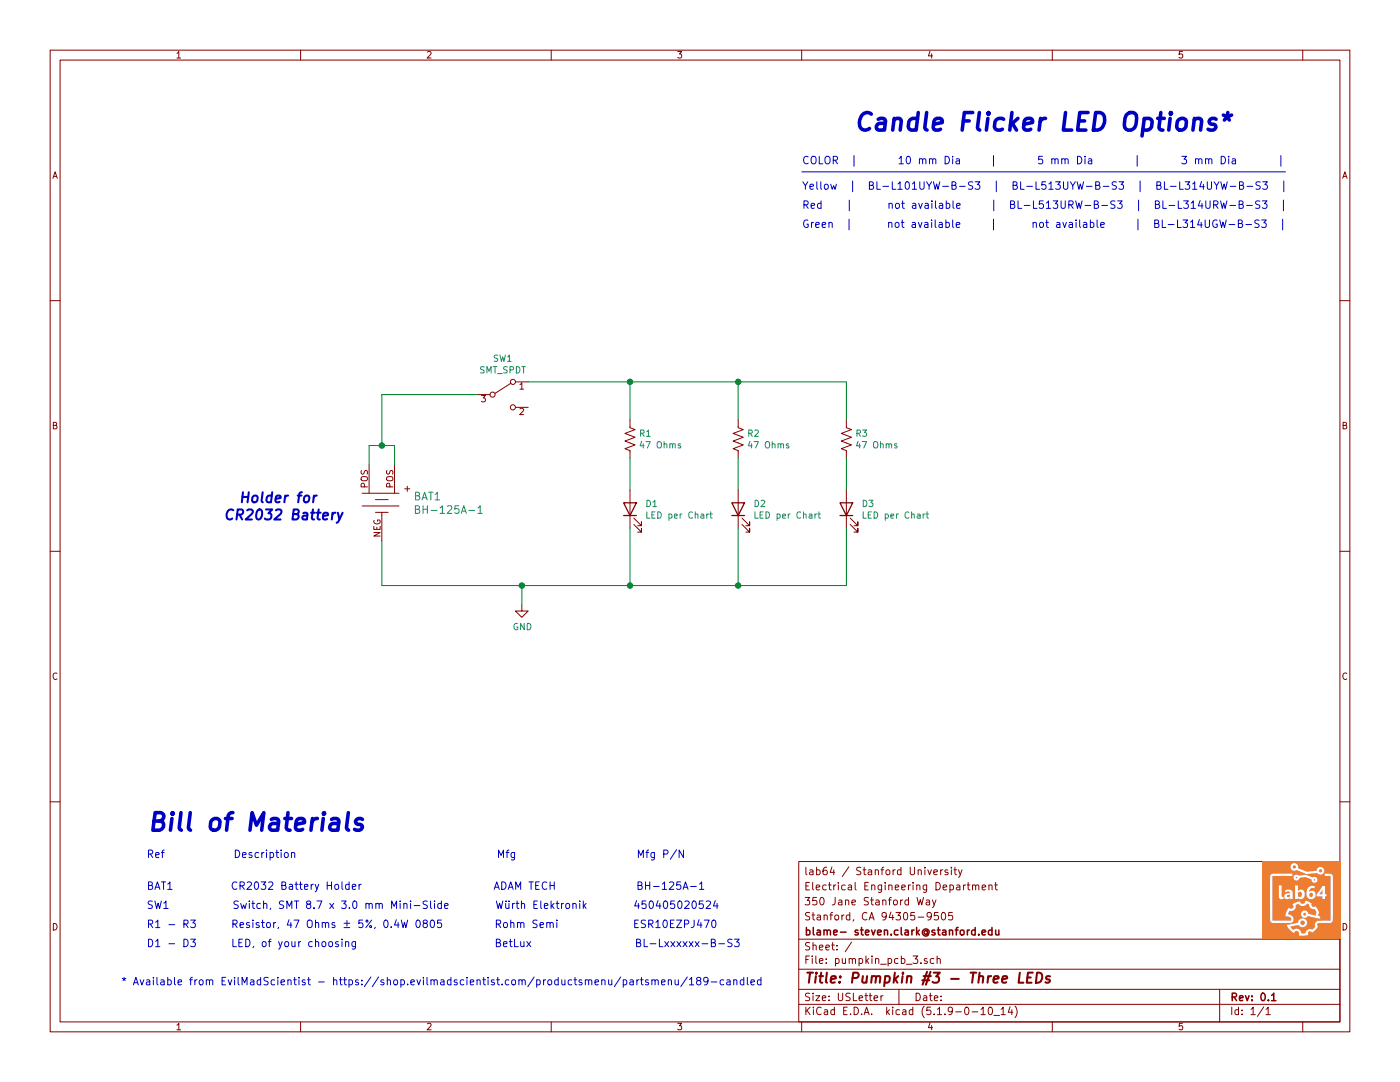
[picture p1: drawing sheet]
EESchema Schematic File Version 4
EELAYER 30 0
EELAYER END
$Descr USLetter 11000 8500
encoding utf-8
Sheet 1 1
Title "Pumpkin #3 - Three LEDs"
Date ""
Rev "0.1"
Comp "blame- steven.clark@stanford.edu"
Comment1 "Stanford, CA 94305-9505"
Comment2 "350 Jane Stanford Way"
Comment3 "Electrical Engineering Department"
Comment4 "lab64 / Stanford University"
$EndDescr
$Comp
L Switch:SW_SPDT_3_Common-Switch SW1
U 1 1
P 3950 3100
F 0 "SW1" H 3950 3385 50  0000 C CNN
F 1 "SMT_SPDT" H 3950 3294 50  0000 C CNN
F 2 "" H 3950 3100 50  0001 C CNN
F 3 "" H 3950 3100 50  0001 C CNN
	1    3950 3100
	1    0    0    -1  
$EndComp
$Comp
L Device:R_US R1
U 1 1
P 4950 3450
F 0 "R1" H 5018 3496 50  0000 L CNN
F 1 "47 Ohms" H 5018 3405 50  0000 L CNN
F 2 "" V 4990 3440 50  0001 C CNN
F 3 "~" H 4950 3450 50  0001 C CNN
	1    4950 3450
	1    0    0    -1  
$EndComp
$Comp
L Device:LED D1
U 1 1
P 4950 4000
F 0 "D1" V 4989 3882 50  0000 R CNN
F 1 "LED per Chart" V 4898 3882 50  0000 R CNN
F 2 "" H 4950 4000 50  0001 C CNN
F 3 "~" H 4950 4000 50  0001 C CNN
	1    4950 4000
	0    -1   -1   0   
$EndComp
Wire Wire Line
	4950 3000 4950 3300
Wire Wire Line
	4950 3600 4950 3850
Wire Wire Line
	4950 4600 4950 4150
Wire Wire Line
	3000 4250 3000 4600
$Comp
L Device:CR2032 BAT1
U 1 1
P 3000 3950
F 0 "BAT1" V 2947 4198 60  0000 L CNN
F 1 "BH-125A-1" V 3053 4198 60  0000 L CNN
F 2 "" H 3200 4150 60  0001 L CNN
F 3 "https://app.adam-tech.com/products/download/data_sheet/197006/bh-125a-1-data-sheet.pdf" H 3200 4250 60  0001 L CNN
F 4 "2057-BH-125A-1-ND" H 3200 4350 60  0001 L CNN "Digi-Key_PN"
F 5 "BH-125A-1" H 3200 4450 60  0001 L CNN "MPN"
F 6 "Battery Products" H 3200 4550 60  0001 L CNN "Category"
F 7 "Battery Holders, Clips, Contacts" H 3200 4650 60  0001 L CNN "Family"
F 8 "https://www.digikey.com/en/products/detail/adam-tech/BH-125A-1/13537720?s=N4IgTCBcDaIEIAkC0BGMBWAgqkBdAvkA" H 3200 4850 60  0001 L CNN "DK_Detail_Page"
F 9 "BATTERY HOLDER CR2032 PC PIN" H 3200 4950 60  0001 L CNN "Description"
F 10 "ADAM TECH" H 3200 5050 60  0001 L CNN "Manufacturer"
F 11 "Active" H 3200 5150 60  0001 L CNN "Status"
	1    3000 3950
	0    1    1    0   
$EndComp
Wire Wire Line
	2900 3650 2900 3500
Wire Wire Line
	2900 3500 3000 3500
Wire Wire Line
	3100 3500 3100 3650
Wire Wire Line
	3000 3500 3000 3100
Wire Wire Line
	3000 3100 3750 3100
Connection ~ 3000 3500
Wire Wire Line
	3000 3500 3100 3500
Wire Wire Line
	4150 3000 4950 3000
Wire Wire Line
	3000 4600 4100 4600
Text Notes 1150 6550 0    138  Italic 28
Bill of Materials
Text Notes 1150 6750 0    59   ~ 0
Ref            Description                                   Mfg                     Mfg P/N
Text Notes 1150 7000 0    59   ~ 0
BAT1          CR2032 Battery Holder                       ADAM TECH              BH-125A-1
Text Notes 1150 7150 0    59   ~ 0
SW1           Switch, SMT 8.7 x 3.0 mm Mini-Slide        Würth Elektronik        450405020524
Text Notes 1150 7300 0    59   ~ 0
R1 - R3      Resistor, 47 Ohms ± 5%, 0.4W 0805         Rohm Semi             ESR10EZPJ470
Text Notes 1150 7450 0    59   ~ 0
D1 - D3      LED, of your choosing                        BetLux                  BL-Lxxxxxx-B-S3
$Comp
L power:GND #PWR01
U 1 1
P 4100 4750
F 0 "#PWR01" H 4100 4500 50  0001 C CNN
F 1 "GND" H 4105 4577 50  0000 C CNN
F 2 "" H 4100 4750 50  0001 C CNN
F 3 "" H 4100 4750 50  0001 C CNN
	1    4100 4750
	1    0    0    -1  
$EndComp
Wire Wire Line
	4100 4750 4100 4600
Connection ~ 4100 4600
Wire Wire Line
	4100 4600 4950 4600
Text Notes 6300 1300 0    59   ~ 0
COLOR  |       10 mm Dia     |       5 mm Dia       |       3 mm Dia       |
Text Notes 6700 1050 0    138  Italic 28
Candle Flicker LED Options*
Text Notes 6300 1500 0    59   ~ 0
Yellow  |  BL-L101UYW-B-S3  |  BL-L513UYW-B-S3  |  BL-L314UYW-B-S3  |
Text Notes 6300 1650 0    59   ~ 0
Red    |      not available     |  BL-L513URW-B-S3  |  BL-L314URW-B-S3  |
Text Notes 6300 1800 0    59   ~ 0
Green  |      not available     |      not available     |  BL-L314UGW-B-S3  |
Wire Notes Line width 8 style solid
	6300 1350 10100 1350
Text Notes 1750 4100 0    79   Italic 16
  Holder for\nCR2032 Battery
Text Notes 950  7750 0    59   ~ 0
* Available from EvilMadScientist - https://shop.evilmadscientist.com/productsmenu/partsmenu/189-candled
$Comp
L Device:R_US R2
U 1 1
P 5800 3450
F 0 "R2" H 5868 3496 50  0000 L CNN
F 1 "47 Ohms" H 5868 3405 50  0000 L CNN
F 2 "" V 5840 3440 50  0001 C CNN
F 3 "~" H 5800 3450 50  0001 C CNN
	1    5800 3450
	1    0    0    -1  
$EndComp
$Comp
L Device:LED D2
U 1 1
P 5800 4000
F 0 "D2" V 5839 3882 50  0000 R CNN
F 1 "LED per Chart" V 5748 3882 50  0000 R CNN
F 2 "" H 5800 4000 50  0001 C CNN
F 3 "~" H 5800 4000 50  0001 C CNN
	1    5800 4000
	0    -1   -1   0   
$EndComp
Wire Wire Line
	5800 3000 5800 3300
Wire Wire Line
	5800 3600 5800 3850
Wire Wire Line
	5800 4600 5800 4150
Wire Wire Line
	4950 4600 5800 4600
Connection ~ 4950 4600
Wire Wire Line
	4950 3000 5800 3000
Connection ~ 4950 3000
$Comp
L Device:R_US R3
U 1 1
P 6650 3450
F 0 "R3" H 6718 3496 50  0000 L CNN
F 1 "47 Ohms" H 6718 3405 50  0000 L CNN
F 2 "" V 6690 3440 50  0001 C CNN
F 3 "~" H 6650 3450 50  0001 C CNN
	1    6650 3450
	1    0    0    -1  
$EndComp
$Comp
L Device:LED D3
U 1 1
P 6650 4000
F 0 "D3" V 6689 3882 50  0000 R CNN
F 1 "LED per Chart" V 6598 3882 50  0000 R CNN
F 2 "" H 6650 4000 50  0001 C CNN
F 3 "~" H 6650 4000 50  0001 C CNN
	1    6650 4000
	0    -1   -1   0   
$EndComp
Wire Wire Line
	6650 3000 6650 3300
Wire Wire Line
	6650 3600 6650 3850
Wire Wire Line
	6650 4600 6650 4150
Wire Wire Line
	5800 4600 6650 4600
Wire Wire Line
	5800 3000 6650 3000
Connection ~ 5800 3000
Connection ~ 5800 4600
$EndSCHEMATC
